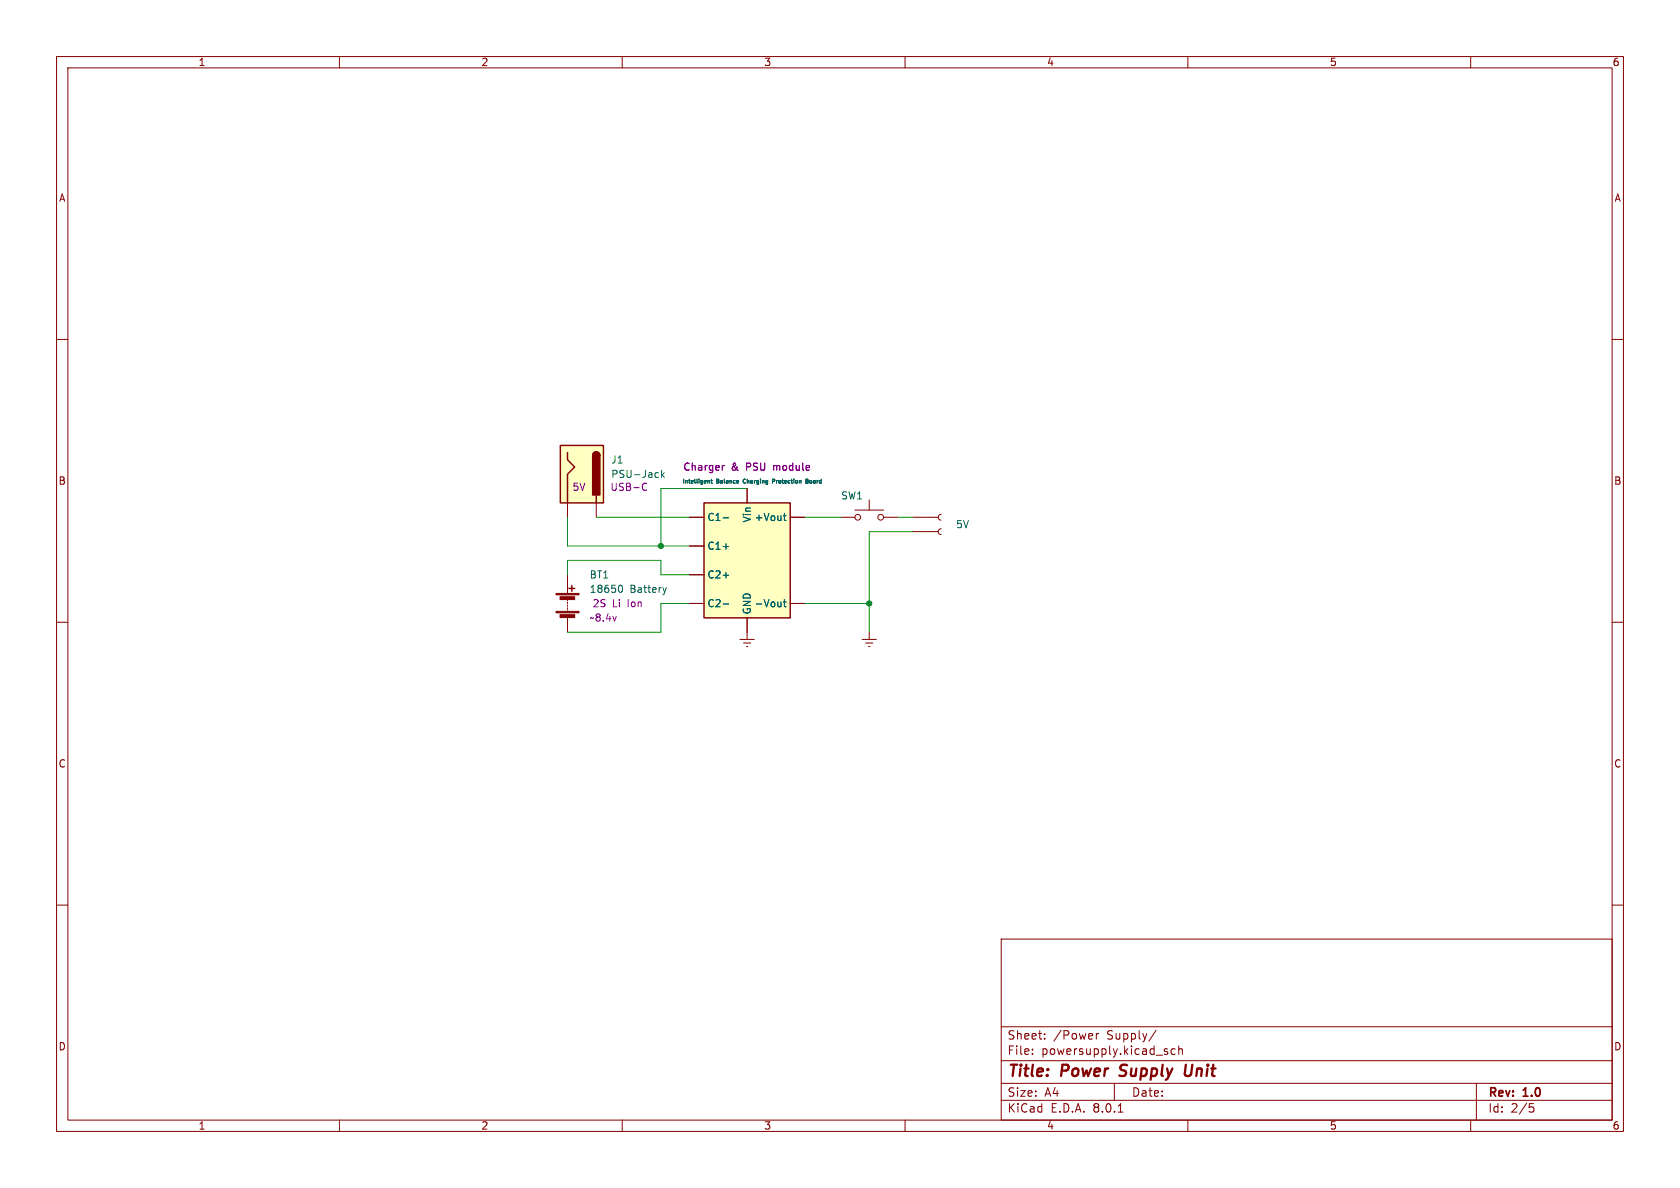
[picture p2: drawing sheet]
<svg xmlns="http://www.w3.org/2000/svg" width="297mm" height="210mm" viewBox="0 0 297 210" stroke-linecap="round" stroke-linejoin="round" font-family="sans-serif">
<g fill="none" stroke="#840000" stroke-width=".18">
<path d="M10 10h277v190h-277zM12 12h273v186h-273zM60 10v2M110 10v2M160 10v2M210 10v2M260 10v2M10 60h2M285 60h2M148.6 91.4h2.5M151.1 90.2h5.1M153.7 88.4v1.8"/>
<path d="M156.2 91.4h2.5M161.3 91.4h4.6M161.3 94h4.6M166.4 93.5l-.4 .1-.1 .4 .1 .3 .4 .2M166.4 90.9l-.4 .2-.1 .3 .1 .4 .4 .1M10 110h2M285 110h2M10 160h2M285 160h2M177 166h108v32h-108zM60 198v2M110 198v2"/>
<path d="M160 198v2M177 194.5h108M177 191.5h108M177 187.5h108M177 181.5h108M182.5 186.3v.1M182.5 185.5v.1M184.7 183.6v.1M184.7 182.8v.1M193.8 182.7v1M194.2 182.7l-.2 .1-.2 .2M197 191.5v3"/>
<path d="M197.7 196.6h.8M204.4 182.1l-1.3 2M206.2 185.9l.3 .2-.3 .3M206.2 185.4l.2 .1M207.7 185.5l-.4-.1-.3 .3v.4l.2 .2h.5M208.4 185.5l.2-.1 .4 .1v.9M208.4 184.9v1.5M210 198v2M260 198v2M261 191.5v6.5M270.4 195.1h.7M270.5 195.7h.4l.3 .3-.2 .5-.5 .1"/>
<circle cx="151.6" cy="91.4" r=".51"/>
<circle cx="155.7" cy="91.4" r=".51"/>
</g>
<path d="M197.9 190.1l.3 .1M198.2 188.4l-.1 .4v.2M209.6 188.2l-.2 1.6 .2 .3a.66 .66 0 0 0 .9-.1" fill="none" stroke="#840000" stroke-width=".4"/>
<path d="M99.1 78.7h7.6v10.2h-7.6z" fill="#ffffc2"/>
<path d="M99.1 78.7h7.6v10.2h-7.6zM100.3 80v1.3l1.3 1.3-1.3 1.2v5.1M104.8 80.5a.64 .64 0 0 1 .6-.6 .64 .64 0 0 1 .6 .6M105.4 87.6v1.3" fill="none" stroke="#840000" stroke-width=".25"/>
<g fill="#840000" stroke="#840000" stroke-width=".25">
<path d="M105 80.1a.64 .64 0 0 1 .7-.2 .64 .64 0 0 1 .3 .6h-1.2z"/>
<path d="M104.8 80.5h1.2v7h-1.2z"/>
</g>
<path d="M100.3 88.9v2.5M105.4 88.9v2.5M152.4 113h2.5M153 113.7h1.3M153.5 114.3h.3M153.7 111.8v1.2" fill="none" stroke="#840000" stroke-width=".18"/>
<path d="M117 83.1v1.3M117.1 83.9l.3 .5M117.4 83.6l-.4 .4" fill="none" stroke="#006464" stroke-width=".18"/>
<path d="M113.8 85.5l.3-.1 .2 .1M114.3 86.6l-.2 .1-.3-.1" fill="none" stroke="#840084" stroke-width=".18"/>
<path d="M124.5 88.9h15.2v20.3h-15.2z" fill="#ffffc2"/>
<path d="M124.5 88.9h15.2v20.3h-15.2zM100.6 104h1M101.1 103.5v1" fill="none" stroke="#840000" stroke-width=".25"/>
<g fill="none" stroke="#840000" stroke-width=".18">
<path d="M121.9 91.4h2.6M121.9 96.5h2.6M132.1 86.4v2.5M139.7 91.4h2.5M100.3 101.6v3.3M100.3 105.9v.3M100.3 106.4v.3M100.3 106.9v.3M100.3 107.4v.3M100.3 108v.2M100.3 109.2v2.6M121.9 101.6h2.6"/>
<path d="M121.9 106.7h2.6M130.8 113h2.5M131.4 113.7h1.3M132 114.3h.2M132.1 109.2v3.8M139.7 106.7h2.5"/>
</g>
<g fill="none" stroke="#006464" stroke-width=".18">
<path d="M125.1 84.9v.5M125.2 85h-.1M125.2 85h.2v.4M125.7 84.9h.2M125.8 84.7v.6l.1 .1M127.8 91.5h1M127.8 96.6h1M130.5 84.9l.1 .2-.4 .1M130.5 85.4h.1M131.4 84.8v.5M137 84.8l-.4-.1v.7M137 84.9l-.4 .2"/>
<path d="M138.5 91.2h.5M138.7 90.7v1.1l.3 .2M142.5 84.7l.3 .1-.1 .2 .2 .3-.2 .1h-.2zM142.5 85h.2M143.2 85v.3M109.5 103.5l.1-.1a.68 .68 0 0 1 .5 .7 .68 .68 0 0 1-.5 .6h-.1M117.8 103.9l-.3 .8M127.8 101.7h1M127.8 106.8h1M138.5 106.4h.5M138.7 106v1.1l.3 .2"/>
</g>
<path d="M128.1 82.3l-.4 .2" fill="none" stroke="#840084" stroke-width=".18"/>
<g fill="#840000" stroke="#840000" stroke-width=".18">
<path d="M98.3 108.1h4.1v.2h-4.1z"/>
<path d="M98.3 104.9h4.1v.3h-4.1z"/>
<path d="M99 108.7h2.6v.5h-2.6z"/>
<path d="M99 105.5h2.6v.5h-2.6z"/>
</g>
<path d="M100.3 91.4v5.1h21.6M105.4 91.4h16.5M132.1 86.4h-15.3v10.1M142.2 91.4h6.4M158.7 91.4h2.6M161.3 94h-7.6v17.8M100.3 101.6v-2.5h16.5v2.5h5.1M121.9 106.7h-5.1v5.1h-16.5M142.2 106.7h11.5" fill="none" stroke="#009600" stroke-width=".18"/>
<g fill="#009600" stroke="#009600" stroke-width=".18">
<circle cx="116.8" cy="96.5" r=".46"/>
<circle cx="153.7" cy="106.7" r=".46"/>
</g>
<g font-size="2.8" fill="#840000">
<text x="178" y="190.9">Title:</text>
<text x="187.7" y="190.9">Power</text>
<text x="198.8" y="190.9">Supply</text>
<text x="211.1" y="190.9">Unit</text>
</g>
<g font-size="2.1" fill="#840000">
<text x="178" y="184">Sheet:</text>
<text x="186.2" y="184">/Power</text>
<text x="195.7" y="184">Supply/</text>
<text x="178" y="186.7">File:</text>
<text x="184.1" y="186.7">powersupply.kicad_sch</text>
<text x="178" y="196.9">KiCad</text>
<text x="178" y="194.1">Size:</text>
<text x="184.7" y="194.1">A4</text>
<text x="185.7" y="196.9">E.D.A.</text>
<text x="193.3" y="196.9">8.0.1</text>
<text x="200" y="194.1">Date:</text>
<text x="263" y="194.3">Rev:</text>
<text x="263" y="196.9">Id:</text>
<text x="267.1" y="196.9">2/5</text>
<text x="269.4" y="194.3">1.0</text>
</g>
<g font-size="1.8" fill="#840000">
<text x="35" y="11.9">1</text>
<text x="85" y="11.9">2</text>
<text x="135" y="11.9">3</text>
<text x="185" y="11.9">4</text>
<text x="235" y="11.9">5</text>
<text x="285" y="11.9">6</text>
<text x="10.3" y="35.9">A</text>
<text x="285.3" y="35.9">A</text>
<text x="10.3" y="85.9">B</text>
<text x="285.3" y="85.9">B</text>
<text x="10.3" y="135.9">C</text>
<text x="285.3" y="135.9">C</text>
<text x="10.3" y="185.9">D</text>
<text x="285.3" y="185.9">D</text>
<text x="35" y="199.9">1</text>
<text x="85" y="199.9">2</text>
<text x="135" y="199.9">3</text>
<text x="185" y="199.9">4</text>
<text x="235" y="199.9">5</text>
<text x="285" y="199.9">6</text>
</g>
<g font-size="1.8" fill="#006464">
<text x="108" y="82.1">J1</text>
<text x="108" y="84.7">PSU-Jack</text>
<text x="148.6" y="88.5">SW1</text>
<text x="125" y="92.3">C1-</text>
<text x="132.9" y="92.5" transform="rotate(-90 132.9 92.5)">Vin</text>
<text x="133.3" y="92.3">+Vout</text>
<text x="168.9" y="93.6">5V</text>
<text x="125" y="97.4">C1+</text>
<text x="104.1" y="102.5">BT1</text>
<text x="104.1" y="105">18650</text>
<text x="111.4" y="105">Battery</text>
<text x="125" y="102.5">C2+</text>
<text x="125" y="107.5">C2-</text>
<text x="133.3" y="107.5">-Vout</text>
<text x="132.9" y="108.7" transform="rotate(-90 132.9 108.7)">GND</text>
</g>
<g font-size="1.8" fill="#840084">
<text x="120.7" y="83.4">Charger</text>
<text x="129.2" y="83.4">&amp;</text>
<text x="132" y="83.4">PSU</text>
<text x="137" y="83.4">module</text>
<text x="101.1" y="87">5V</text>
<text x="107.8" y="87">USB-C</text>
<text x="104.7" y="107.5">2S</text>
<text x="108.3" y="107.5">Li</text>
<text x="111.1" y="107.5">Ion</text>
<text x="104.1" y="110.1">~8.4v</text>
</g>
<g font-size="1" fill="#006464">
<text x="120.6" y="85.7">Intelligent</text>
<text x="126.7" y="85.7">Balance</text>
<text x="131.7" y="85.7">Charging</text>
<text x="137.2" y="85.7">Protection</text>
<text x="143.4" y="85.7">Board</text>
</g>
</svg>
